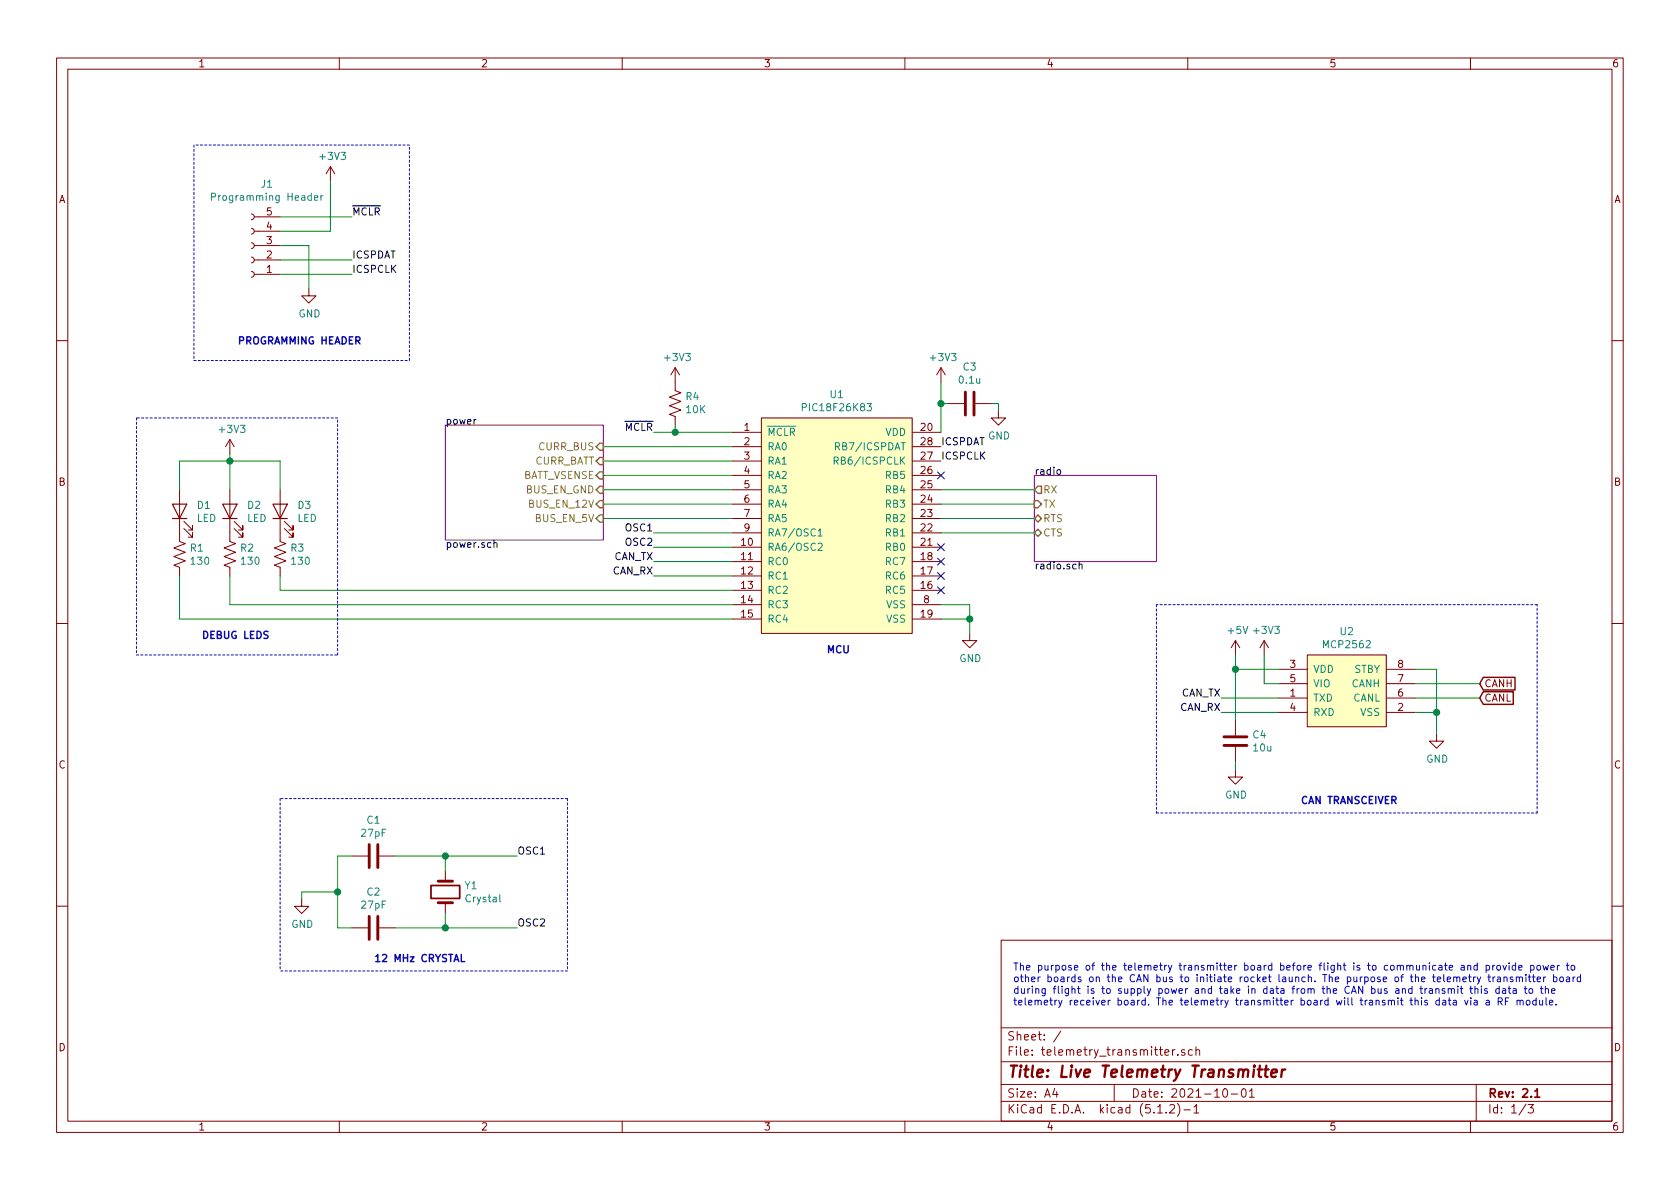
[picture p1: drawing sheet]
EESchema Schematic File Version 4
LIBS:telemetry_transmitter-cache
EELAYER 29 0
EELAYER END
$Descr A4 11693 8268
encoding utf-8
Sheet 1 3
Title "Live Telemetry Transmitter"
Date "2021-10-01"
Rev "2.1"
Comp ""
Comment1 ""
Comment2 ""
Comment3 ""
Comment4 ""
$EndDescr
Wire Wire Line
	5100 3000 4700 3000
Wire Wire Line
	4700 3000 4700 2950
$Comp
L Device:C C3
U 1 1
P 6750 2800
F 0 "C3" V 7002 2800 50  0000 C CNN
F 1 "0.1u" V 6911 2800 50  0000 C CNN
F 2 "Capacitor_SMD:C_0805_2012Metric_Pad1.15x1.40mm_HandSolder" H 6788 2650 50  0001 C CNN
F 3 "~" H 6750 2800 50  0001 C CNN
	1    6750 2800
	0    -1   -1   0   
$EndComp
Wire Wire Line
	6550 3000 6550 2800
Wire Wire Line
	6600 2800 6550 2800
Connection ~ 6550 2800
$Comp
L power:GND #PWR08
U 1 1
P 6950 2850
F 0 "#PWR08" H 6950 2600 50  0001 C CNN
F 1 "GND" H 6955 2677 50  0000 C CNN
F 2 "" H 6950 2850 50  0001 C CNN
F 3 "" H 6950 2850 50  0001 C CNN
	1    6950 2850
	1    0    0    -1  
$EndComp
Wire Wire Line
	6950 2850 6950 2800
Wire Wire Line
	6950 2800 6900 2800
$Comp
L Device:R_US R4
U 1 1
P 4700 2800
F 0 "R4" H 4632 2754 50  0000 R CNN
F 1 "10K" H 4632 2845 50  0000 R CNN
F 2 "Resistor_SMD:R_0805_2012Metric_Pad1.15x1.40mm_HandSolder" V 4740 2790 50  0001 C CNN
F 3 "~" H 4700 2800 50  0001 C CNN
	1    4700 2800
	-1   0    0    1   
$EndComp
$Comp
L power:GND #PWR07
U 1 1
P 6750 4400
F 0 "#PWR07" H 6750 4150 50  0001 C CNN
F 1 "GND" H 6755 4227 50  0000 C CNN
F 2 "" H 6750 4400 50  0001 C CNN
F 3 "" H 6750 4400 50  0001 C CNN
	1    6750 4400
	1    0    0    -1  
$EndComp
Wire Wire Line
	6550 4200 6750 4200
Wire Wire Line
	6750 4200 6750 4300
Wire Wire Line
	6550 4300 6750 4300
Connection ~ 6750 4300
Wire Wire Line
	6750 4300 6750 4400
Text Label 6550 3100 0    50   ~ 0
ICSPDAT
Text Label 6550 3200 0    50   ~ 0
ICSPCLK
Text Label 4550 3700 2    50   ~ 0
OSC1
Text Label 4550 3800 2    50   ~ 0
OSC2
Text Label 4550 3900 2    50   ~ 0
CAN_TX
Text Label 4550 4000 2    50   ~ 0
CAN_RX
Text Label 2450 1500 0    50   ~ 0
~MCLR
Text Label 2450 1800 0    50   ~ 0
ICSPDAT
Text Label 2450 1900 0    50   ~ 0
ICSPCLK
$Comp
L power:GND #PWR01
U 1 1
P 2150 2000
F 0 "#PWR01" H 2150 1750 50  0001 C CNN
F 1 "GND" H 2155 1827 50  0000 C CNN
F 2 "" H 2150 2000 50  0001 C CNN
F 3 "" H 2150 2000 50  0001 C CNN
	1    2150 2000
	1    0    0    -1  
$EndComp
Wire Wire Line
	2150 1700 2150 2000
Wire Wire Line
	4550 3700 5100 3700
Wire Wire Line
	4550 3800 5100 3800
Wire Wire Line
	4550 3900 5100 3900
Wire Wire Line
	4550 4000 5100 4000
Text GLabel 10300 4750 2    50   Input ~ 0
CANH
Text GLabel 10300 4850 2    50   Input ~ 0
CANL
Wire Wire Line
	9850 4650 10000 4650
Wire Wire Line
	10000 4650 10000 4950
Wire Wire Line
	9850 4950 10000 4950
Wire Wire Line
	9850 4750 10300 4750
Wire Wire Line
	9850 4850 10300 4850
$Comp
L Device:C C4
U 1 1
P 8600 5150
F 0 "C4" H 8715 5196 50  0000 L CNN
F 1 "10u" H 8715 5105 50  0000 L CNN
F 2 "Capacitor_SMD:C_0805_2012Metric_Pad1.15x1.40mm_HandSolder" H 8638 5000 50  0001 C CNN
F 3 "~" H 8600 5150 50  0001 C CNN
	1    8600 5150
	1    0    0    -1  
$EndComp
$Comp
L power:GND #PWR010
U 1 1
P 8600 5350
F 0 "#PWR010" H 8600 5100 50  0001 C CNN
F 1 "GND" H 8605 5177 50  0000 C CNN
F 2 "" H 8600 5350 50  0001 C CNN
F 3 "" H 8600 5350 50  0001 C CNN
	1    8600 5350
	1    0    0    -1  
$EndComp
Wire Wire Line
	8600 5300 8600 5350
$Comp
L power:+5V #PWR09
U 1 1
P 8600 4550
F 0 "#PWR09" H 8600 4400 50  0001 C CNN
F 1 "+5V" H 8615 4723 50  0000 C CNN
F 2 "" H 8600 4550 50  0001 C CNN
F 3 "" H 8600 4550 50  0001 C CNN
	1    8600 4550
	1    0    0    -1  
$EndComp
Text Label 8500 4850 2    50   ~ 0
CAN_TX
Text Label 8500 4950 2    50   ~ 0
CAN_RX
Wire Wire Line
	8500 4950 8900 4950
Wire Wire Line
	8900 4850 8500 4850
$Comp
L Device:Crystal Y1
U 1 1
P 3100 6200
F 0 "Y1" V 3054 6331 50  0000 L CNN
F 1 "Crystal" V 3145 6331 50  0000 L CNN
F 2 "Crystal:Crystal_HC49-U_Vertical" H 3100 6200 50  0001 C CNN
F 3 "~" H 3100 6200 50  0001 C CNN
	1    3100 6200
	0    1    1    0   
$EndComp
$Comp
L Device:C C1
U 1 1
P 2600 5950
F 0 "C1" V 2348 5950 50  0000 C CNN
F 1 "27pF" V 2439 5950 50  0000 C CNN
F 2 "Capacitor_SMD:C_0805_2012Metric_Pad1.15x1.40mm_HandSolder" H 2638 5800 50  0001 C CNN
F 3 "~" H 2600 5950 50  0001 C CNN
	1    2600 5950
	0    1    1    0   
$EndComp
$Comp
L Device:C C2
U 1 1
P 2600 6450
F 0 "C2" V 2348 6450 50  0000 C CNN
F 1 "27pF" V 2439 6450 50  0000 C CNN
F 2 "Capacitor_SMD:C_0805_2012Metric_Pad1.15x1.40mm_HandSolder" H 2638 6300 50  0001 C CNN
F 3 "~" H 2600 6450 50  0001 C CNN
	1    2600 6450
	0    1    1    0   
$EndComp
Wire Wire Line
	3100 6050 3100 5950
$Comp
L power:GND #PWR02
U 1 1
P 2100 6250
F 0 "#PWR02" H 2100 6000 50  0001 C CNN
F 1 "GND" H 2105 6077 50  0000 C CNN
F 2 "" H 2100 6250 50  0001 C CNN
F 3 "" H 2100 6250 50  0001 C CNN
	1    2100 6250
	1    0    0    -1  
$EndComp
Wire Wire Line
	2450 5950 2350 5950
Wire Wire Line
	2450 6450 2350 6450
Wire Wire Line
	2350 5950 2350 6200
Wire Wire Line
	2100 6250 2100 6200
Wire Wire Line
	2100 6200 2350 6200
Connection ~ 2350 6200
Wire Wire Line
	2350 6200 2350 6450
Wire Wire Line
	3100 6350 3100 6450
Wire Wire Line
	3100 6450 2750 6450
Wire Wire Line
	3100 5950 2750 5950
Connection ~ 3100 6450
Connection ~ 3100 5950
Text Label 3600 6450 0    50   ~ 0
OSC2
Text Label 3600 5950 0    50   ~ 0
OSC1
Wire Wire Line
	3100 5950 3600 5950
Wire Wire Line
	3100 6450 3600 6450
Wire Wire Line
	2450 1900 1950 1900
Wire Wire Line
	2450 1800 1950 1800
Wire Wire Line
	2450 1500 1950 1500
Wire Wire Line
	2150 1700 1950 1700
$Comp
L Connector:Conn_01x05_Female J1
U 1 1
P 1750 1700
F 0 "J1" H 1642 1275 50  0000 C CNN
F 1 "Programming Header" H 1642 1366 50  0000 C CNN
F 2 "Connector_PinSocket_2.54mm:PinSocket_1x05_P2.54mm_Horizontal" H 1750 1700 50  0001 C CNN
F 3 "~" H 1750 1700 50  0001 C CNN
	1    1750 1700
	-1   0    0    1   
$EndComp
Connection ~ 10000 4950
Wire Wire Line
	10000 4950 10000 5100
$Comp
L power:GND #PWR012
U 1 1
P 10000 5100
F 0 "#PWR012" H 10000 4850 50  0001 C CNN
F 1 "GND" H 10005 4927 50  0000 C CNN
F 2 "" H 10000 5100 50  0001 C CNN
F 3 "" H 10000 5100 50  0001 C CNN
	1    10000 5100
	1    0    0    -1  
$EndComp
$Comp
L canhw:MCP2562 U2
U 1 1
P 9400 4650
F 0 "U2" H 9375 4915 50  0000 C CNN
F 1 "MCP2562" H 9375 4824 50  0000 C CNN
F 2 "Package_SO:SOIC-8_3.9x4.9mm_P1.27mm" H 9400 4650 50  0001 C CNN
F 3 "http://hades.mech.northwestern.edu/images/5/5e/MCP2562.pdf" H 9400 4650 50  0001 C CNN
	1    9400 4650
	1    0    0    -1  
$EndComp
Wire Wire Line
	8600 4550 8600 4650
Connection ~ 8600 4650
Wire Wire Line
	8600 4650 8600 5000
Wire Wire Line
	8900 4750 8800 4750
Wire Wire Line
	1950 1600 2300 1600
Wire Wire Line
	2300 1600 2300 1250
$Comp
L Device:R_US R1
U 1 1
P 1250 3850
F 0 "R1" H 1318 3896 50  0000 L CNN
F 1 "130" H 1318 3805 50  0000 L CNN
F 2 "Resistor_SMD:R_0805_2012Metric_Pad1.15x1.40mm_HandSolder" V 1290 3840 50  0001 C CNN
F 3 "~" H 1250 3850 50  0001 C CNN
	1    1250 3850
	1    0    0    -1  
$EndComp
$Comp
L Device:R_US R2
U 1 1
P 1600 3850
F 0 "R2" H 1668 3896 50  0000 L CNN
F 1 "130" H 1668 3805 50  0000 L CNN
F 2 "Resistor_SMD:R_0805_2012Metric_Pad1.15x1.40mm_HandSolder" V 1640 3840 50  0001 C CNN
F 3 "~" H 1600 3850 50  0001 C CNN
	1    1600 3850
	1    0    0    -1  
$EndComp
$Comp
L Device:R_US R3
U 1 1
P 1950 3850
F 0 "R3" H 2018 3896 50  0000 L CNN
F 1 "130" H 2018 3805 50  0000 L CNN
F 2 "Resistor_SMD:R_0805_2012Metric_Pad1.15x1.40mm_HandSolder" V 1990 3840 50  0001 C CNN
F 3 "~" H 1950 3850 50  0001 C CNN
	1    1950 3850
	1    0    0    -1  
$EndComp
Wire Wire Line
	1950 4100 1950 4000
Wire Wire Line
	1600 4200 1600 4000
Wire Wire Line
	1250 4300 1250 4000
$Comp
L Device:LED D1
U 1 1
P 1250 3550
F 0 "D1" V 1289 3433 50  0000 R CNN
F 1 "LED" V 1198 3433 50  0000 R CNN
F 2 "LED_SMD:LED_1206_3216Metric_Pad1.42x1.75mm_HandSolder" H 1250 3550 50  0001 C CNN
F 3 "~" H 1250 3550 50  0001 C CNN
	1    1250 3550
	0    -1   -1   0   
$EndComp
$Comp
L Device:LED D2
U 1 1
P 1600 3550
F 0 "D2" V 1639 3433 50  0000 R CNN
F 1 "LED" V 1548 3433 50  0000 R CNN
F 2 "LED_SMD:LED_1206_3216Metric_Pad1.42x1.75mm_HandSolder" H 1600 3550 50  0001 C CNN
F 3 "~" H 1600 3550 50  0001 C CNN
	1    1600 3550
	0    -1   -1   0   
$EndComp
$Comp
L Device:LED D3
U 1 1
P 1950 3550
F 0 "D3" V 1989 3433 50  0000 R CNN
F 1 "LED" V 1898 3433 50  0000 R CNN
F 2 "LED_SMD:LED_1206_3216Metric_Pad1.42x1.75mm_HandSolder" H 1950 3550 50  0001 C CNN
F 3 "~" H 1950 3550 50  0001 C CNN
	1    1950 3550
	0    -1   -1   0   
$EndComp
Text Label 4550 3000 2    50   ~ 0
~MCLR
Wire Wire Line
	4550 3000 4700 3000
Connection ~ 4700 3000
Wire Wire Line
	6550 2650 6550 2800
Wire Wire Line
	1600 3150 1600 3200
Connection ~ 1600 3200
Wire Wire Line
	1600 3200 1600 3400
Wire Wire Line
	1950 3400 1950 3200
Wire Wire Line
	1950 3200 1600 3200
Text Notes 7050 7000 0    50   ~ 0
The purpose of the telemetry transmitter board before flight is to communicate and provide power to \nother boards on the CAN bus to initiate rocket launch. The purpose of the telemetry transmitter board\nduring flight is to supply power and take in data from the CAN bus and transmit this data to the \ntelemetry receiver board. The telemetry transmitter board will transmit this data via a RF module.
$Comp
L power:+3V3 #PWR05
U 1 1
P 4700 2650
F 0 "#PWR05" H 4700 2500 50  0001 C CNN
F 1 "+3V3" H 4715 2823 50  0000 C CNN
F 2 "" H 4700 2650 50  0001 C CNN
F 3 "" H 4700 2650 50  0001 C CNN
	1    4700 2650
	1    0    0    -1  
$EndComp
$Comp
L power:+3V3 #PWR06
U 1 1
P 6550 2650
F 0 "#PWR06" H 6550 2500 50  0001 C CNN
F 1 "+3V3" H 6565 2823 50  0000 C CNN
F 2 "" H 6550 2650 50  0001 C CNN
F 3 "" H 6550 2650 50  0001 C CNN
	1    6550 2650
	1    0    0    -1  
$EndComp
$Comp
L power:+3V3 #PWR011
U 1 1
P 8800 4550
F 0 "#PWR011" H 8800 4400 50  0001 C CNN
F 1 "+3V3" H 8815 4723 50  0000 C CNN
F 2 "" H 8800 4550 50  0001 C CNN
F 3 "" H 8800 4550 50  0001 C CNN
	1    8800 4550
	1    0    0    -1  
$EndComp
Wire Wire Line
	8600 4650 8900 4650
Wire Wire Line
	8800 4550 8800 4750
$Comp
L power:+3V3 #PWR03
U 1 1
P 1600 3150
F 0 "#PWR03" H 1600 3000 50  0001 C CNN
F 1 "+3V3" H 1615 3323 50  0000 C CNN
F 2 "" H 1600 3150 50  0001 C CNN
F 3 "" H 1600 3150 50  0001 C CNN
	1    1600 3150
	1    0    0    -1  
$EndComp
$Comp
L power:+3V3 #PWR04
U 1 1
P 2300 1250
F 0 "#PWR04" H 2300 1100 50  0001 C CNN
F 1 "+3V3" H 2315 1423 50  0000 C CNN
F 2 "" H 2300 1250 50  0001 C CNN
F 3 "" H 2300 1250 50  0001 C CNN
	1    2300 1250
	1    0    0    -1  
$EndComp
Wire Wire Line
	1250 3400 1250 3200
Wire Wire Line
	1250 3200 1600 3200
$Sheet
S 3100 2950 1100 800 
U 5E2687EB
F0 "power" 50
F1 "power.sch" 50
F2 "CURR_BUS" I R 4200 3100 50 
F3 "CURR_BATT" I R 4200 3200 50 
F4 "BATT_VSENSE" I R 4200 3300 50 
F5 "BUS_EN_GND" I R 4200 3400 50 
F6 "BUS_EN_12V" I R 4200 3500 50 
F7 "BUS_EN_5V" I R 4200 3600 50 
$EndSheet
Wire Wire Line
	4200 3100 5100 3100
Wire Wire Line
	5100 3200 4200 3200
Wire Wire Line
	4200 3300 5100 3300
Wire Wire Line
	4200 3400 5100 3400
Wire Wire Line
	4200 3500 5100 3500
Wire Wire Line
	4200 3600 5100 3600
$Sheet
S 7200 3300 850  600 
U 5E233576
F0 "radio" 50
F1 "radio.sch" 50
F2 "RTS" B L 7200 3600 50 
F3 "CTS" B L 7200 3700 50 
F4 "RX" O L 7200 3400 50 
F5 "TX" I L 7200 3500 50 
$EndSheet
$Comp
L canhw:PIC18F26K83 U1
U 1 1
P 5850 3650
F 0 "U1" H 5825 4565 50  0000 C CNN
F 1 "PIC18F26K83" H 5825 4474 50  0000 C CNN
F 2 "Package_SO:SOIC-28W_7.5x18.7mm_P1.27mm" H 6300 3650 50  0001 C CNN
F 3 "http://ww1.microchip.com/downloads/en/DeviceDoc/40001943A.pdf" H 6300 3650 50  0001 C CNN
	1    5850 3650
	1    0    0    -1  
$EndComp
Wire Wire Line
	7200 3400 6550 3400
Wire Wire Line
	7200 3500 6550 3500
Wire Wire Line
	7200 3600 6550 3600
Wire Wire Line
	7200 3700 6550 3700
Wire Notes Line
	8050 5650 10700 5650
Wire Notes Line
	10700 5650 10700 4200
Wire Notes Line
	10700 4200 8050 4200
Wire Notes Line
	8050 4200 8050 5650
Text Notes 9050 5600 0    50   ~ 10
CAN TRANSCEIVER
Wire Notes Line
	3950 5550 1950 5550
Wire Notes Line
	3950 6750 1950 6750
Wire Notes Line
	3950 5550 3950 6750
Wire Notes Line
	1950 5550 1950 6750
Text Notes 2600 6700 0    50   ~ 10
12 MHz CRYSTAL
Wire Notes Line
	1350 1000 1350 2500
Wire Notes Line
	1350 2500 2850 2500
Wire Notes Line
	2850 2500 2850 1000
Wire Notes Line
	2850 1000 1350 1000
Text Notes 1650 2400 0    50   ~ 10
PROGRAMMING HEADER
Wire Wire Line
	1950 4100 5100 4100
Wire Wire Line
	1600 4200 5100 4200
Wire Wire Line
	1250 4300 5100 4300
Wire Notes Line
	950  4550 2350 4550
Wire Notes Line
	2350 4550 2350 2900
Wire Notes Line
	2350 2900 950  2900
Wire Notes Line
	950  2900 950  4550
Text Notes 1400 4450 0    50   ~ 10
DEBUG LEDS
Text Notes 5750 4550 0    50   ~ 10
MCU
NoConn ~ 6550 3800
NoConn ~ 6550 3300
NoConn ~ 6550 3900
NoConn ~ 6550 4000
NoConn ~ 6550 4100
$EndSCHEMATC
